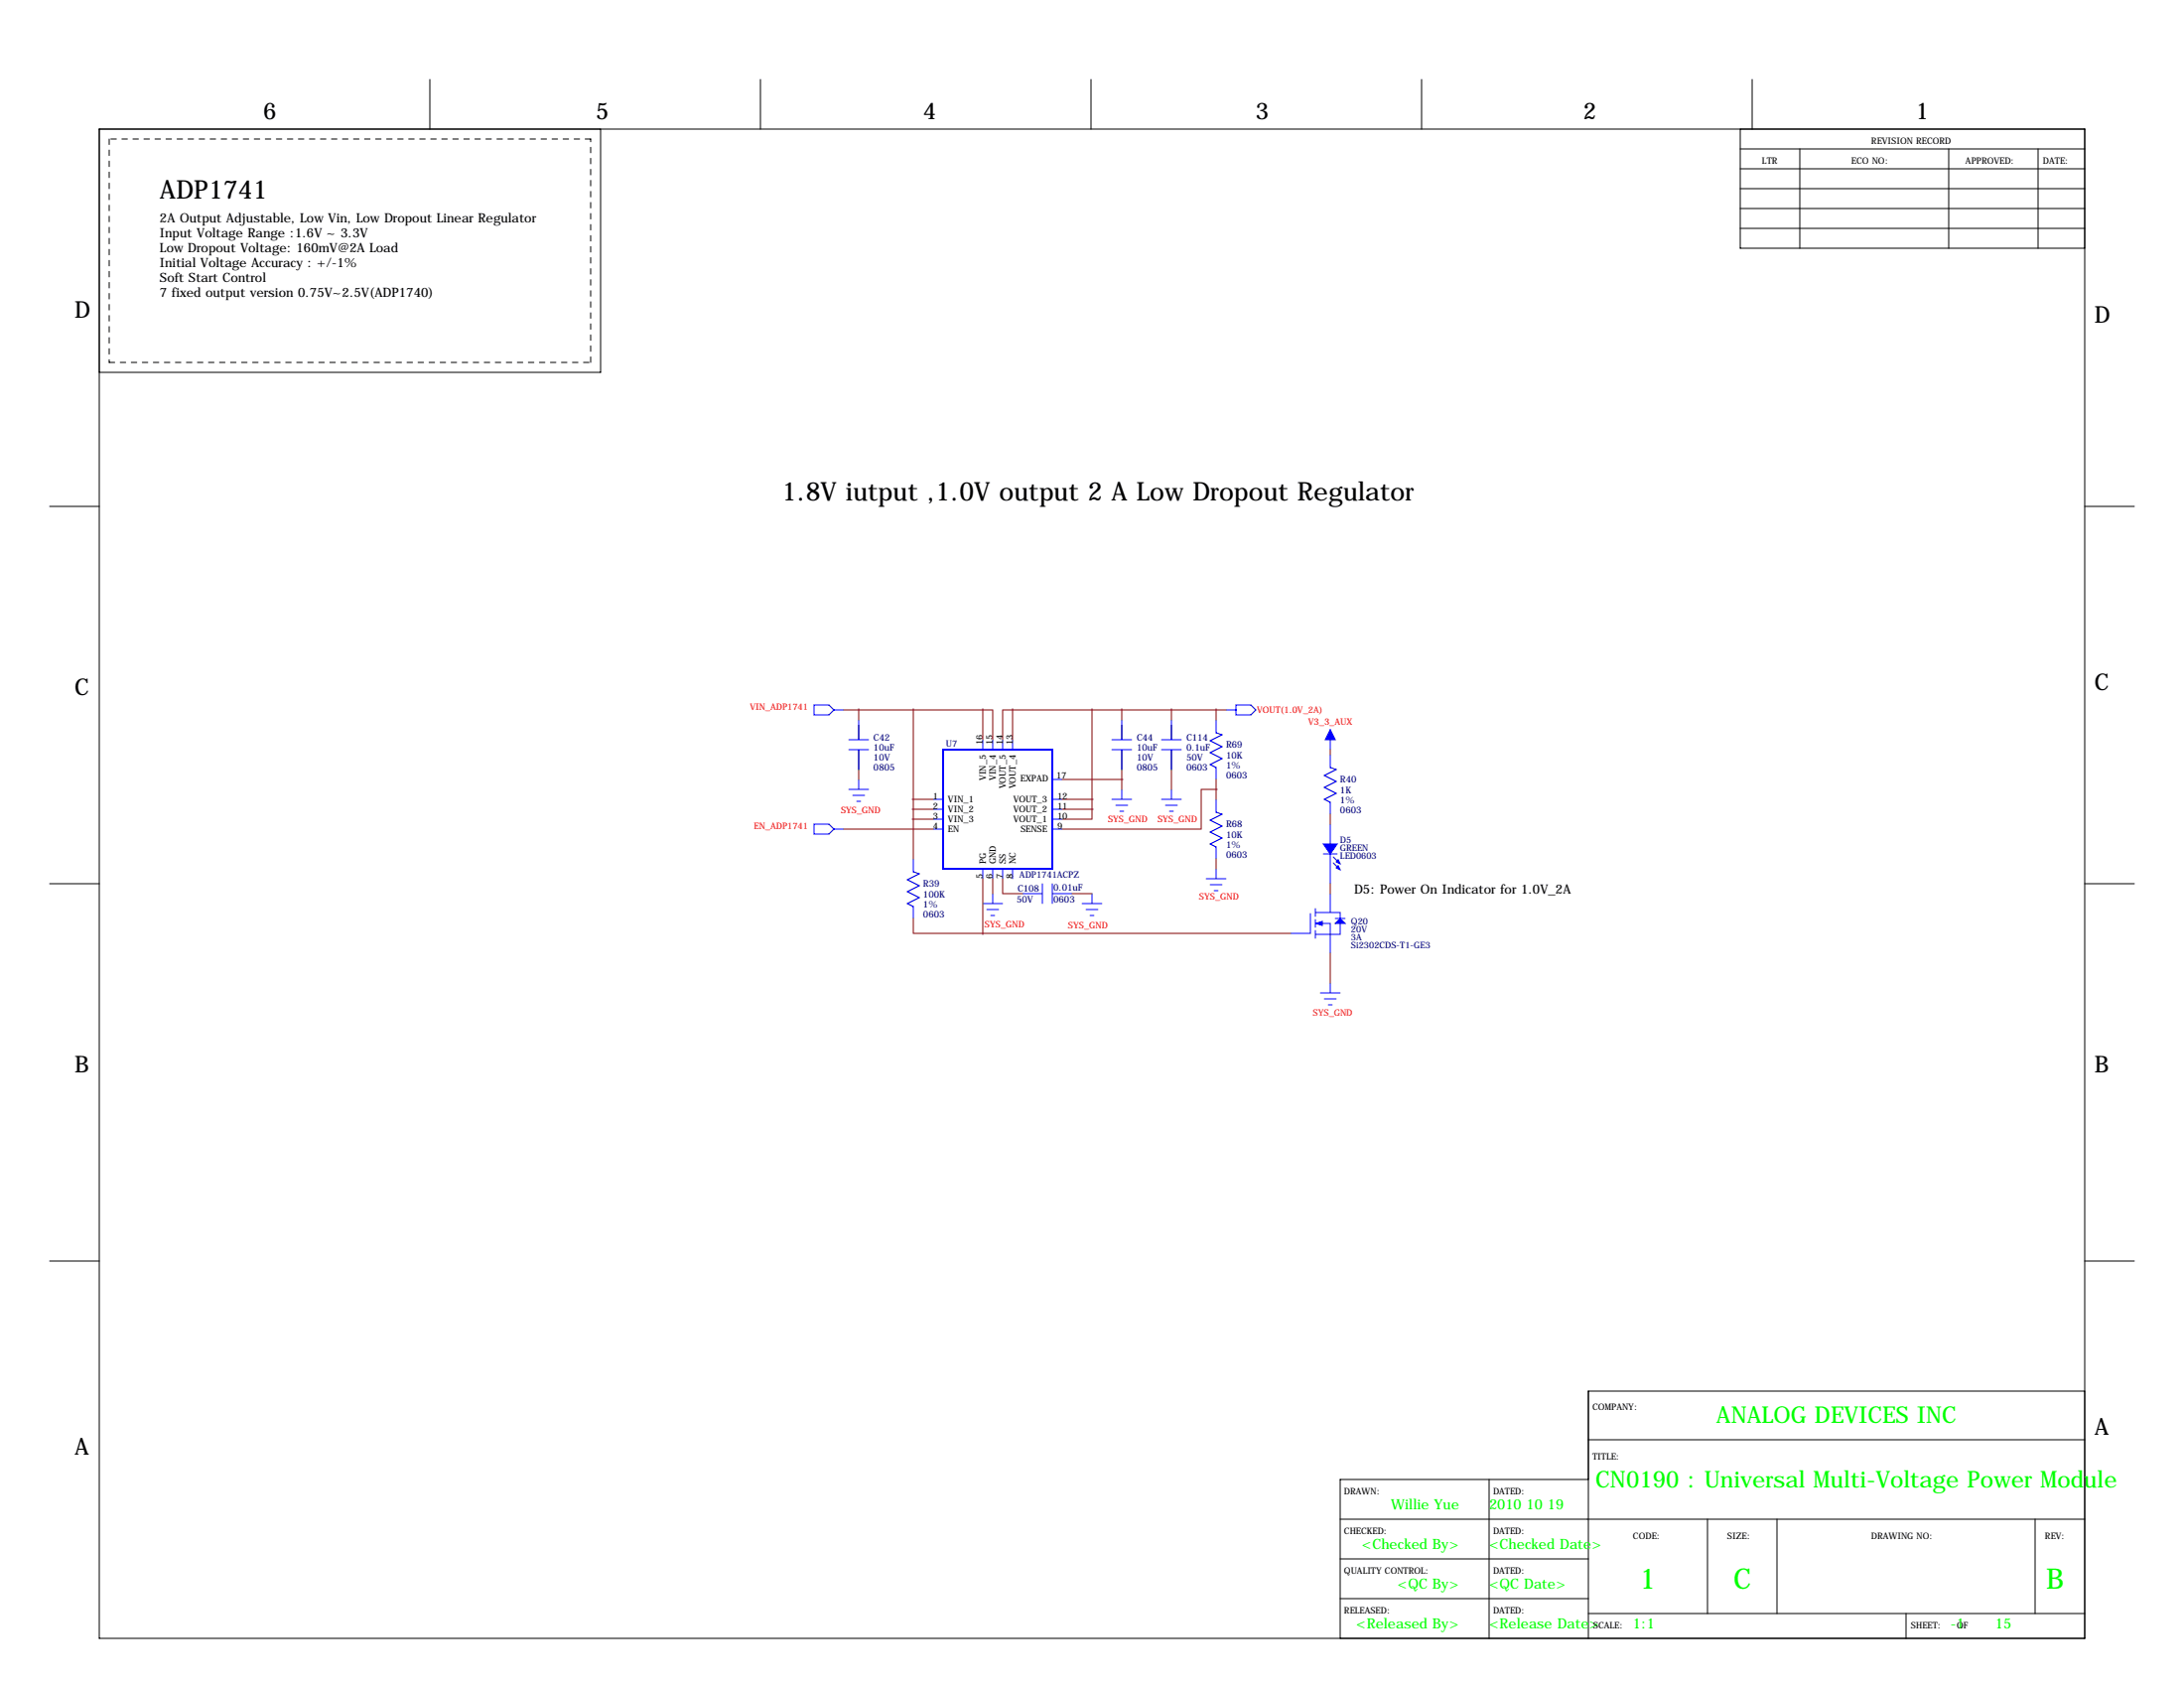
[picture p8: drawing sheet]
<svg xmlns="http://www.w3.org/2000/svg" width="559mm" height="432mm" viewBox="0 0 559 432" stroke-linecap="round" stroke-linejoin="round" font-family="sans-serif">
<g fill="none" stroke="#000" stroke-width=".25">
<path d="M25.4 33h508v386.1h-508zM110 20.3v12.7M153.7 33v62.2h-128.3M194.6 20.3v12.7M279.1 20.3v12.7M363.7 20.3v12.7M445.3 38.1h88.1M445.3 33v30.5h88.1M448.3 20.3v12.7M460.5 38.1v25.4M498.6 38.1v25.4M521.5 38.1v25.4"/>
<path d="M445.3 48.3h88.1M445.3 43.2h88.1M445.3 53.3h88.1M445.3 58.4h88.1M12.7 129.5h12.7M533.4 129.5h12.7M12.7 226.1h12.7M533.4 226.1h12.7M12.7 322.6h12.7M533.4 322.6h12.7M533.4 355.9h-127v63.2M381 378.5v40.6"/>
<path d="M406.4 368.3h127M406.4 378.5h-63.5v40.6M342.9 388.6h190.5M342.9 398.8h63.5M436.9 388.6v24.1M454.7 388.6v24.1M520.7 388.6v24.1M342.9 408.9h63.5M406.4 412.7h127M487.7 412.7v6.4"/>
</g>
<path d="M27.9 35.6v57.1M151.1 35.6h-123.2M27.9 92.7h123.2M151.1 92.7v-57.1" fill="none" stroke="#000" stroke-width=".25" stroke-dasharray="1.4 1.4"/>
<g fill="#00f" stroke="#00f" stroke-width=".25">
<path d="M342.9 234.9l1.3 1.3h-2.6z"/>
<path d="M336.5 236.2l1.8-.5v1z"/>
<path d="M338.6 215.9h3.5l-1.7 2.5z"/>
<path d="M342.4 221.5l.5 1-1-.5z"/>
<path d="M342.4 220l.5 1-1-.5z"/>
<path d="M340.4 186.7l1.2 2.5h-2.5z"/>
</g>
<g fill="none" stroke="#00f" stroke-width=".25">
<path d="M208.3 180.3h3.8l1.3 1.3-1.3 1.3h-3.8zM213.4 181.6h2.5M217.2 189.2h5M217.2 191.8h5M219.7 184.1v5.1M219.7 191.8v5M219.7 199.4v2.5M251.5 189.2v2.6M254 189.2v2.6M256.5 189.2v2.6M259.1 189.2v2.6M269.2 199.4h2.6"/>
<path d="M284.5 189.2h5.1M284.5 191.8h5.1M287 184.1v5.1M287 191.8v5M297.2 189.2h5.1M297.2 191.8h5.1M299.7 184.1v5.1M299.7 191.8v5M311.1 184.1v3.4l1.6 .5-3.1 1.5 3.1 1.5-3.1 1.5 3.1 1.6-3.1 1.5 1.5 .7v3.1M313.7 181.6h2.5M316.2 180.3h3.8l1.3 1.3-1.3 1.3h-3.8zM340.4 186.7v5.1"/>
<path d="M340.4 193v3.3l1.5 .5-3.1 1.6 3.1 1.5-3.1 1.5 3.1 1.5-3.1 1.6 1.6 .7v3.1M208.3 210.8h3.8l1.3 1.3-1.3 1.3h-3.8zM213.4 212.1h2.5M217.2 201.9h5M218.2 203.5h3M219.2 205h1M233.7 219.7v3.3l1.5 .5-3 1.5 3 1.6-3 1.5 3 1.5-3 1.5 1.5 .8v3M238.8 204.5h2.5M238.8 207h2.5M238.8 209.5h2.5M238.8 212.1h2.5M269.2 204.5h2.6"/>
<path d="M269.2 207h2.6M269.2 209.5h2.6M269.2 212.1h2.6M284.5 204.5h5.1M285.5 206h3M286.5 207.5h1M287 201.9v2.6M297.2 204.5h5.1M298.2 206h3M299.2 207.5h1M299.7 201.9v2.6M311.1 204.5v3.3l1.6 .5-3.1 1.5 3.1 1.5-3.1 1.6 3.1 1.5-3.1 1.5 1.5 .8v3"/>
<path d="M338.6 218.4h3.5M340.4 210.8v5.1M340.4 218.4v7.7M341.1 219.2l1.5 1.5M251.5 222.2v2.6M251.5 231.1h5M252.5 232.7h3M253.5 234.2h1M254 222.2v2.6M254 228.6v2.5M256.5 222.2v2.6M259.1 222.2v2.6"/>
<path d="M261.6 228.6h5.1M266.7 226.1v5M269.2 228.6h5.1M269.2 226.1v5M276.9 231.1h5M277.9 232.7h3M278.9 234.2h1M279.4 228.6v2.5M308.6 224.8h5.1M309.6 226.3h3.1M310.6 227.8h1.1M311.1 222.2v2.6"/>
<path d="M335.3 233.7v5.1h-5.1M336.5 232.4v2M336.5 235.2v2M336.5 238v2M336.5 233.4h6.4v1.5M337.8 236.2h2.6v7.6M340.4 228.6v4.8M341.1 220.7l1.5 1.5M341.6 234.9h2.6M342.9 236.2v2.8h-6.4M337.8 254h5.1M338.8 255.5h3.1"/>
<path d="M339.9 257h1M340.4 251.5v2.5"/>
</g>
<path d="M241.3 191.8h27.9v30.4h-27.9z" fill="none" stroke="#00f" stroke-width=".51"/>
<g fill="none" stroke="#800000" stroke-width=".25">
<path d="M215.9 181.6h35.6M219.7 181.6v2.5M219.7 196.8v2.6M233.7 181.6v38.1M251.5 181.6h2.5v7.6M251.5 181.6v7.6M259.1 181.6h-2.6v7.6M259.1 181.6h54.6M259.1 181.6v7.6M271.8 199.4h15.2M279.4 181.6v25.4M287 181.6v2.5"/>
<path d="M287 196.8v5.1M299.7 181.6v2.5M299.7 196.8v5.1M311.1 181.6v2.5M311.1 199.4v5.1M340.4 191.8v1.2M215.9 212.1h22.9M233.7 207h5.1M233.7 204.5h5.1M233.7 209.5h5.1M271.8 207h7.6M271.8 204.5h7.6"/>
<path d="M279.4 207v2.5h-7.6M311.1 201.9h-3.8v10.2h-35.5M311.1 219.7v2.5M340.4 208.3v2.5M233.7 234.9v3.9h17.8M251.5 224.8v14M251.5 238.8h78.7M254 224.8v3.8M256.5 224.8v3.8h5.1M274.3 228.6h5.1M340.4 226.1v2.5M340.4 243.8v7.7"/>
</g>
<path d="M251.4 181.6a.05 .05 0 0 0 .1 0 .05 .05 0 0 0-.1 0zM311.1 181.6a.05 .05 0 0 0 .1 0 .05 .05 0 0 0-.1 0zM311.1 201.9a.05 .05 0 0 0 .1 0 .05 .05 0 0 0-.1 0zM251.4 238.8a.05 .05 0 0 0 .1 0 .05 .05 0 0 0-.1 0z" fill="#800000" stroke="#800000" stroke-width=".63"/>
<g font-size="7.3" fill="#0f0">
<text x="419.6" y="406.4">1</text>
<text x="443.5" y="406.4">C</text>
<text x="523.5" y="406.4">B</text>
</g>
<g font-size="6.6">
<text x="40.9" y="50.8">ADP1741</text>
<text x="200.2" y="128">1.8V iutput ,1.0V output 2 A Low Dropout Regulator</text>
</g>
<g font-size="5.9">
<text x="67.3" y="30.5">6</text>
<text x="152.4" y="30.5">5</text>
<text x="236.2" y="30.5">4</text>
<text x="321.3" y="30.5">3</text>
<text x="405.1" y="30.5">2</text>
<text x="490.2" y="30.5">1</text>
<text x="19" y="81.3">D</text>
<text x="535.9" y="82.6">D</text>
<text x="19" y="177.8">C</text>
<text x="535.9" y="176.5">C</text>
<text x="19" y="274.3">B</text>
<text x="535.9" y="274.3">B</text>
<text x="535.9" y="367">A</text>
<text x="19" y="372.1">A</text>
</g>
<g font-size="5.9" fill="#0f0">
<text x="439.2" y="364">ANALOG DEVICES INC</text>
<text x="408.3" y="380.5">CN0190 : Universal Multi-Voltage Power Module</text>
</g>
<g font-size="3.6" fill="#0f0">
<text x="355.9" y="386.1">Willie Yue</text>
<text x="381" y="386.1">2010 10 19</text>
<text x="348.4" y="396.2">&lt;Checked By&gt;</text>
<text x="381" y="396.2">&lt;Checked Date&gt;</text>
<text x="357.6" y="406.4">&lt;QC By&gt;</text>
<text x="381" y="406.4">&lt;QC Date&gt;</text>
<text x="347" y="416.6">&lt;Released By&gt;</text>
<text x="381" y="416.6">&lt;Release Date&gt;</text>
<text x="417.8" y="416.6">1:1</text>
<text x="499.1" y="416.6">-1</text>
<text x="510.5" y="416.6">15</text>
</g>
<g font-size="3.3">
<text x="40.9" y="56.9">2A Output Adjustable, Low Vin, Low Dropout Linear Regulator</text>
<text x="40.9" y="60.7">Input Voltage Range :1.6V ~ 3.3V</text>
<text x="40.9" y="64.5">Low Dropout Voltage: 160mV@2A Load</text>
<text x="40.9" y="68.3">Initial Voltage Accuracy : +/-1%</text>
<text x="40.9" y="72.1">Soft Start Control</text>
<text x="40.9" y="75.9">7 fixed output version 0.75V~2.5V(ADP1740)</text>
<text x="346.5" y="228.6">D5: Power On Indicator for 1.0V_2A</text>
</g>
<g font-size="2.4" fill="#000080">
<text x="223.5" y="189.5">C42</text>
<text x="223.5" y="191.9">10uF</text>
<text x="290.8" y="189.5">C44</text>
<text x="290.8" y="191.9">10uF</text>
<text x="303.5" y="189.5">C114</text>
<text x="303.5" y="191.9">0.1uF</text>
<text x="313.7" y="191.3">R69</text>
<text x="223.5" y="194.4">10V</text>
<text x="223.5" y="197">0805</text>
<text x="290.8" y="194.4">10V</text>
<text x="290.8" y="197">0805</text>
<text x="303.5" y="194.4">50V</text>
<text x="303.5" y="197">0603</text>
<text x="313.7" y="193.9">10K</text>
<text x="313.7" y="196.5">1%</text>
<text x="313.7" y="199">0603</text>
<text x="342.9" y="200.2">R40</text>
<text x="342.9" y="202.8">1K</text>
<text x="342.9" y="205.4">1%</text>
<text x="342.9" y="207.9">0603</text>
<text x="313.7" y="211.6">R68</text>
<text x="313.7" y="214.3">10K</text>
<text x="313.7" y="216.8">1%</text>
<text x="313.7" y="219.3">0603</text>
<text x="236.2" y="226.8">R39</text>
<text x="269.6" y="227.7">0.01uF</text>
<text x="236.2" y="229.5">100K</text>
<text x="236.2" y="232">1%</text>
<text x="260.1" y="230.8">50V</text>
<text x="260.4" y="228.1">C108</text>
<text x="269.6" y="230.8">0603</text>
<text x="236.2" y="234.6">0603</text>
</g>
<g font-size="2.3">
<text x="450.8" y="41.9">LTR</text>
<text x="473.7" y="41.9">ECO NO:</text>
<text x="478.8" y="36.8">REVISION RECORD</text>
<text x="502.9" y="41.9">APPROVED:</text>
<text x="522.7" y="41.9">DATE:</text>
<text x="251.5" y="190.5" transform="rotate(-90 251.5 190.5)">16</text>
<text x="254" y="190.5" transform="rotate(-90 254 190.5)">15</text>
<text x="256.5" y="190.5" transform="rotate(-90 256.5 190.5)">14</text>
<text x="259.1" y="190.5" transform="rotate(-90 259.1 190.5)">13</text>
<text x="252.3" y="199.6" transform="rotate(-90 252.3 199.6)">VIN_5</text>
<text x="254.8" y="199.6" transform="rotate(-90 254.8 199.6)">VIN_4</text>
<text x="257.3" y="201.7" transform="rotate(-90 257.3 201.7)">VOUT_5</text>
<text x="259.9" y="201.7" transform="rotate(-90 259.9 201.7)">VOUT_4</text>
<text x="261.1" y="199.9">EXPAD</text>
<text x="270.3" y="199.1">17</text>
<text x="238.7" y="204.5">1</text>
<text x="238.7" y="207">2</text>
<text x="238.7" y="209.5">3</text>
<text x="242.6" y="205.3">VIN_1</text>
<text x="242.6" y="207.8">VIN_2</text>
<text x="259.3" y="207.8">VOUT_2</text>
<text x="259.3" y="205.3">VOUT_3</text>
<text x="270.5" y="209.5">10</text>
<text x="270.5" y="207">11</text>
<text x="270.5" y="204.5">12</text>
<text x="238.7" y="212.1">4</text>
<text x="242.6" y="210.4">VIN_3</text>
<text x="242.6" y="212.9">EN</text>
<text x="259.3" y="210.4">VOUT_1</text>
<text x="261.1" y="212.9">SENSE</text>
<text x="270.5" y="212.1">9</text>
<text x="252.3" y="221" transform="rotate(-90 252.3 221)">PG</text>
<text x="254.8" y="221" transform="rotate(-90 254.8 221)">GND</text>
<text x="257.3" y="221" transform="rotate(-90 257.3 221)">SS</text>
<text x="259.9" y="221" transform="rotate(-90 259.9 221)">NC</text>
<text x="251.5" y="224.8" transform="rotate(-90 251.5 224.8)">5</text>
<text x="254" y="224.8" transform="rotate(-90 254 224.8)">6</text>
<text x="256.5" y="224.8" transform="rotate(-90 256.5 224.8)">7</text>
<text x="259.1" y="224.8" transform="rotate(-90 259.1 224.8)">8</text>
<text x="407.4" y="360.7">COMPANY:</text>
<text x="407.4" y="373.4">TITLE:</text>
<text x="343.9" y="382.3">DRAWN:</text>
<text x="382" y="382.3">DATED:</text>
<text x="343.9" y="392.4">CHECKED:</text>
<text x="382" y="392.4">DATED:</text>
<text x="417.8" y="393.7">CODE:</text>
<text x="442" y="393.7">SIZE:</text>
<text x="478.8" y="393.7">DRAWING NO:</text>
<text x="523.2" y="393.7">REV:</text>
<text x="343.9" y="402.6">QUALITY CONTROL:</text>
<text x="382" y="402.6">DATED:</text>
<text x="343.9" y="412.7">RELEASED:</text>
<text x="382" y="412.7">DATED:</text>
<text x="407.7" y="416.6">SCALE:</text>
<text x="488.9" y="416.6">SHEET:</text>
<text x="500.7" y="416.6">OF</text>
</g>
<g font-size="2.3" fill="#f00">
<text x="191.9" y="181.6">VIN_ADP1741</text>
<text x="321.6" y="182.4">VOUT(1.0V_2A)</text>
<text x="334.8" y="185.4">V3_3_AUX</text>
<text x="215.1" y="208">SYS_GND</text>
<text x="192.9" y="212.1">EN_ADP1741</text>
<text x="283.5" y="210.3">SYS_GND</text>
<text x="296.2" y="210.3">SYS_GND</text>
<text x="306.8" y="230.1">SYS_GND</text>
<text x="252" y="237.2">SYS_GND</text>
<text x="273.3" y="237.5">SYS_GND</text>
<text x="335.9" y="259.7">SYS_GND</text>
</g>
<g font-size="2.3" fill="#000080">
<text x="242.1" y="191">U7</text>
<text x="342.9" y="215.6">D5</text>
<text x="342.9" y="217.7">GREEN</text>
<text x="342.9" y="219.7">LED0603</text>
<text x="260.9" y="224.5">ADP1741ACPZ</text>
<text x="345.7" y="236.5">Q20</text>
<text x="345.7" y="238.5">20V</text>
<text x="345.7" y="242.6">Si2302CDS-T1-GE3</text>
<text x="345.7" y="240.5">3A</text>
</g>
</svg>
